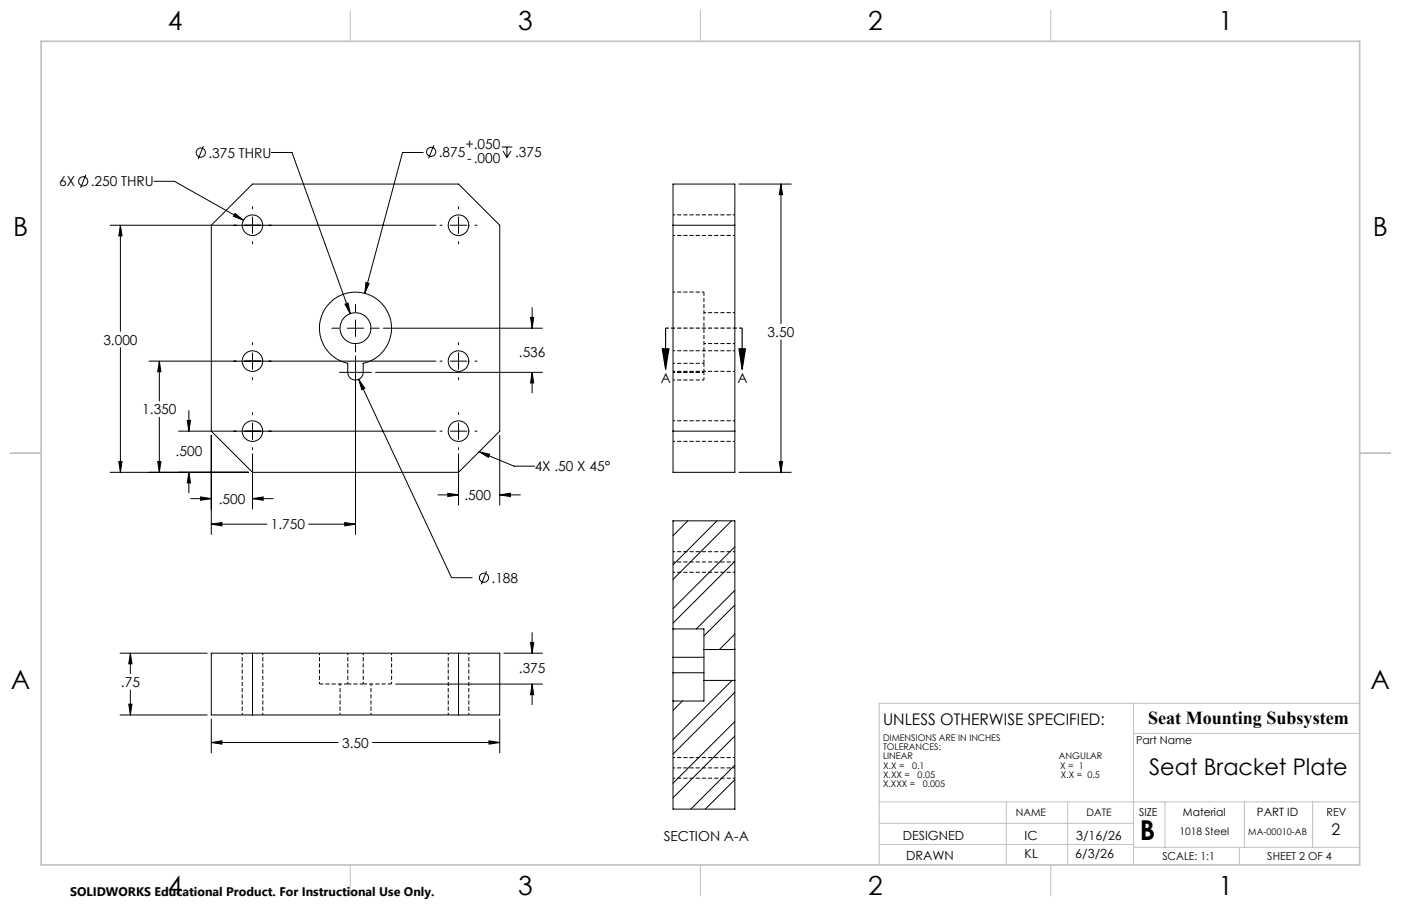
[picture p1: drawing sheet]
<svg xmlns="http://www.w3.org/2000/svg" width="432mm" height="279mm" viewBox="0 0 432 279" stroke-linecap="round" stroke-linejoin="round" font-family="sans-serif">
<g fill="none" stroke="#000" stroke-width=".31">
<path d="M26.5 53.9l-1.7 4M47.4 55.9h6.4l21.2 12M62.7 45l-1.6 4.1M83.6 47h6.4l17.9 49.7M130.4 47h-6.3l-11.7 43.5M133.7 44.8l-1.6 4.1M154.7 45.3h3.2M155 46.6l1.2 1.9M156.2 45.3v3.2M157.5 46.6l-1.3 1.9M207.4 56.8h19.1v88.9h-19.1zM227.8 56.8h16.1"/>
<path d="M240.7 56.8l.5 3.2h-1zM240.7 56.8v43M33.9 69.5h100.4M37.1 69.5l.5 3.2h-1zM37.1 69.5v32.7M65.1 69.5l12.7-12.7h63.5l12.7 12.7v63.5l-12.7 12.7h-63.5l-12.7-12.7zM72.4 65.8l2.6 2.1-3.1-1.2zM77.8 63.7v.7M77.8 66.9v5.1M77.8 74.5v.7M135.6 69.5h.6M138.8 69.5h5.1"/>
<path d="M141.3 63.7v.7M141.3 66.9v5.1M141.3 74.5v.7M146.4 69.5h.6M207.4 69.5h19.1M101.6 93.5a11.1 11.1 0 0 1 17.7 2.3 11.1 11.1 0 0 1-7.4 16.2v2.8a2.38 2.38 0 0 1-2.3 2.4 2.38 2.38 0 0 1-2.4-2.4v-2.8a11.1 11.1 0 0 1-5.6-18.5zM106.3 93.8l1-.3 .6 3.2zM109.6 93.9v2.2M109.6 98.7v5.1M112.8 87.1l1 .3-1.4 3.1zM163.5 97.9h1l-.5 3.3zM164 94.9v6.3"/>
<path d="M37.1 107.2v38.5M45.9 111.4h88.4M49.1 111.4l.5 3.3h-1zM49.1 111.4v12.2M77.8 105.7v.6M77.8 108.8v5.1M77.8 116.5v.6M102.3 101.2h2.2M104.6 114.8h9.9M107 101.2h5.1M109.6 106.3v2.2M109.6 109.8v55"/>
<path d="M110.6 117l1.8 2.8-.9 .4zM110.6 117l28.6 61.2h6.3M114.7 101.2h2.2M115.7 114.8h51.5M118.1 101.2h49.1M135.6 111.4h.6M138.8 111.4h5.1M141.3 105.7v.6M141.3 108.8v5.1M141.3 116.5v.6M146.4 111.4h.6M164 114.8l.5 3.3h-1z"/>
<path d="M164 114.8v6.4M240.7 104.8v40.9M49.1 128.7v17M55 133h79.3M57.7 129.6h1l-.5 3.4zM58.2 126.6v6.4M65.1 134.2v30.6M77.8 127.2v.7M77.8 130.4v5.1M77.8 138v.7M77.8 139.9v17.1M135.6 133h.6"/>
<path d="M138.8 133h5.1M141.3 127.2v.7M141.3 130.4v5.1M141.3 138v.7M141.3 139.9v15.9M146.4 133h.6M147.7 139.3l3.2 .8-.4 .9zM147.7 139.3l10.7 4.5h6.4M154 134.2v21.6M207.4 133h19.1M33.9 145.7h42.7M36.6 142.3h1l-.5 3.4z"/>
<path d="M48.6 142.3h1l-.5 3.4zM58.2 145.7l.5 3.2h-1zM58.2 145.7v6.3M58.8 153.8h6.3M61.8 153.2l3.3 .6-3.3 .5zM77.8 153.8l3.3-.6v1.1zM77.8 153.8h6.4M135 152.6h6.3M138 152.1l3.3 .5-3.3 .5zM154 152.6l3.3-.5v1zM154 152.6h6.4M227.8 145.7h16.1"/>
<path d="M240.2 142.3h1l-.5 3.4zM65.1 161.6l3.3-.5v1.1zM65.1 161.6h17.1M95.1 161.6h14.5M106.3 161.1l3.3 .5-3.3 .6zM150 176.1l-1.7 4.1M207.5 160.6l-.1 .1M212 160.6l-4.6 4.6M221 160.6l-13.6 13.6M225.5 160.6l-18.1 18.1M226.5 168.6l-19.1 19.1M226.5 173.1l-19.1 19.1"/>
<path d="M163.5 198.1h1l-.5 3.3zM164 195.1v6.3M207.4 194v8.7M207.4 194v-33.4h19.1v39.7M207.4 194h9.6v6.3M226.5 182.1l-11.9 11.9M226.5 195.5l-4.8 4.8M226.5 186.6l-9.5 9.5M37 201.4h26.9M39.7 217.2h1l-.5 3.3zM40.2 201.4l.5 3.3h-1zM40.2 201.4v6.4"/>
<path d="M40.2 212.8v7.7M65.1 201.4h88.9v19.1h-88.9zM77.8 201.4v19.1M122 211h45.2M141.3 201.4v19.1M155.3 201.4h11.9M164 211l.5 3.2h-1zM164 211v6.3M207.4 207.5v8.7M207.4 202.7v4.8M207.4 202.7h9.6M207.4 207.5h9.6"/>
<path d="M210.3 216.2l-2.9 2.9M217 200.3v9.5M217 200.3h9.5M217 209.8v6.4h-9.6M217 209.8h9.5M225.6 209.8l-18.2 18.3M226.5 200.3v9.5M226.5 209.8v39.7h-19.1v-33.3M226.5 200l-.3 .3M226.5 213.5l-19.1 19.1M37 220.5h26.9M65.1 229l3.3-.5v1z"/>
<path d="M65.1 221.8v10.4M65.1 229h39.1M114.8 229h39.2M150.7 228.5l3.3 .5-3.3 .5zM154 221.8v10.4M226.5 222.5l-19.1 19M226.5 236l-13.6 13.5M226.5 227l-19.1 19M226.5 249.4l-.1 .1M226.5 240.5l-9.1 9"/>
<circle cx="25.6" cy="55.9" r="1.41"/>
<circle cx="61.9" cy="47.1" r="1.42"/>
<circle cx="132.9" cy="46.8" r="1.41"/>
<circle cx="77.8" cy="69.4" r="3.2"/>
<circle cx="141.3" cy="69.4" r="3.2"/>
<circle cx="77.8" cy="111.4" r="3.2"/>
<circle cx="109.6" cy="101.2" r="4.8"/>
<circle cx="141.3" cy="111.4" r="3.2"/>
<circle cx="77.8" cy="132.9" r="3.2"/>
<circle cx="141.3" cy="132.9" r="3.2"/>
<circle cx="149.2" cy="178.2" r="1.41"/>
</g>
<g fill="none" stroke="#000" stroke-width=".31" stroke-dasharray="1.3 .6" stroke-dashoffset=".6" stroke-linecap="butt">
<path d="M207.4 72.6h19.1M226.5 66.3h-19.1M217 90.1h-9.6M226.5 96.4h-9.5M207.4 112h9.6M207.4 114.8h9.6M207.4 114.5h19.1M207.4 117.2h9.6M217 105.9h9.5M226.5 108.2h-19.1M207.4 136.1h19.1M226.5 129.8h-19.1"/>
<path d="M207.4 173.3h19.1M207.4 176.5h19.1M226.5 170.1h-19.1M74.7 201.4v19.1M98.5 201.4v9.5M104.8 210.9v9.6M107.2 201.4v9.5M112 201.4v9.5M120.7 210.9v-9.5M138.2 201.4v19.1M81 220.5v-19.1M114.3 220.5v-9.6"/>
<path d="M144.5 220.5v-19.1M207.4 240h19.1M226.5 236.8h-19.1M226.5 233.6h-19.1"/>
</g>
<path d="M217 112v2.8M107.2 210.9h4.8" fill="none" stroke="#000" stroke-width=".31" stroke-dasharray="1.3 .6" stroke-dashoffset=".2" stroke-linecap="butt"/>
<path d="M217 112v-21.9M98.5 210.9h8.7M112 210.9h8.7" fill="none" stroke="#000" stroke-width=".31" stroke-dasharray="1.3 .6" stroke-dashoffset=".1" stroke-linecap="butt"/>
<path d="M217 117.2v-2.4" fill="none" stroke="#000" stroke-width=".31" stroke-dasharray="1.3 .6" stroke-dashoffset=".4" stroke-linecap="butt"/>
<path d="M204.1 107.6h2.1l-1.1 6.3zM205.1 101.2v12.7M227.8 107.6h2l-1.1 6.3zM228.7 101.2v12.7" fill="none" stroke="#000" stroke-width=".35"/>
<path d="M228.8 101.2h-23.7" fill="none" stroke="#000" stroke-width=".35" stroke-dasharray="1.3 .6" stroke-dashoffset=".3" stroke-linecap="butt"/>
<g fill="none" stroke="#c0c0c0" stroke-width=".31">
<path d="M107.9 3.2v9.5M215.9 3.2v9.5M323.8 3.2v9.5M3.1 139.7h9.6M419.1 139.7h9.5M349.4 216.9v49.8M419.1 216.9h-148.1v49.8M349.4 226.2h69.7M271 247.3h148.1M271 253.9h78.4M310.2 247.3v19.4M329.1 247.3v19.4"/>
<path d="M359.1 247.3v14M383.5 247.3v14M404.6 247.3v14M107.9 266.7v9.6M215.9 266.7v9.6M271 260.4h78.4M323.8 266.7v9.6M349.4 261.3h69.7M382 261.3v5.4"/>
</g>
<path d="M12.7 12.7h406.4v254h-406.4z" fill="none" stroke="#c0c0c0" stroke-width=".5"/>
<g fill="#000">
<path d="M227.8 107.6h2l-1.1 6.3zM204.1 107.6h2.1l-1.1 6.3z"/>
<path d="M65.1 161.6l3.3-.5v1.1zM106.3 161.1l3.3 .5-3.3 .6zM77.8 153.8l3.3-.6v1.1zM61.8 153.2l3.3 .6-3.3 .5zM147.7 139.3l3.2 .8-.4 .9zM110.6 117l.9 3.2 .9-.4zM163.5 97.9h1l-.5 3.3zM164 114.8l.5 3.3h-1zM36.6 142.3h1l-.5 3.4zM37.1 69.5l.5 3.2h-1zM48.6 142.3h1l-.5 3.4zM49.1 111.4l.5 3.3h-1zM57.7 129.6h1l-.5 3.4zM58.2 145.7l.5 3.2h-1zM72.4 65.8l-.5 .9 3.1 1.2zM112.8 87.1l-.4 3.4 1.4-3.1zM106.3 93.8l1.6 2.9-.6-3.2zM138 152.1l3.3 .5-3.3 .5zM154 152.6l3.3-.5v1zM39.7 217.2h1l-.5 3.3zM40.2 201.4l.5 3.3h-1zM163.5 198.1h1l-.5 3.3zM164 211l.5 3.2h-1zM65.1 229l3.3-.5v1zM150.7 228.5l3.3 .5-3.3 .5zM240.7 56.8l.5 3.2h-1zM240.2 142.3h1l-.5 3.4z"/>
</g>
<text font-size="8.5" x="351.3" y="259">B</text>
<g font-size="8.1">
<text x="51.7" y="9.3">4</text>
<text x="159.7" y="9.3">3</text>
<text x="267.6" y="9.3">2</text>
<text x="375.6" y="9.3">1</text>
<text x="4" y="72.8">B</text>
<text x="423.1" y="72.8">B</text>
<text x="3.3" y="212.5">A</text>
<text x="422.4" y="212.5">A</text>
<text x="51.7" y="276">4</text>
<text x="159.7" y="276">3</text>
<text x="267.6" y="276">2</text>
<text x="375.6" y="276">1</text>
</g>
<text font-size="7.1" x="354.1" y="239.1">Seat Bracket Plate</text>
<text font-size="5.6" x="353.8" y="223.3">Seat Mounting Subsystem</text>
<g font-size="4.9">
<text x="272.2" y="223.4">UNLESS OTHERWISE SPECIFIED:</text>
<text x="410.4" y="257.6">2</text>
</g>
<g font-size="4.2">
<text x="143.4" y="46.1">+.050</text>
<text x="64.2" y="48.6">.375 THRU</text>
<text x="135.2" y="48.4">.875</text>
<text x="144" y="50.2">-.000</text>
<text x="158.8" y="48.4">.375</text>
<text x="18.3" y="57.5">6X</text>
<text x="28" y="57.5">.250 THRU</text>
<text x="31.8" y="106.3">3.000</text>
<text x="236.6" y="103.9">3.50</text>
<text x="159.9" y="110.1">.536</text>
<text x="203.7" y="118.2">A</text>
<text x="227.3" y="118.2">A</text>
<text x="43.8" y="127.8">1.350</text>
<text x="54.1" y="140.7">.500</text>
<text x="164.8" y="145.3">4X .50 X 45°</text>
<text x="67.4" y="155.3">.500</text>
<text x="143.1" y="154.2">.500</text>
<text x="83.4" y="163.2">1.750</text>
<text x="151.5" y="179.7">.188</text>
<text x="159.9" y="207.4">.375</text>
<text x="37.3" y="211.8">.75</text>
<text x="105.4" y="230.6">3.50</text>
<text x="204.6" y="259.2">SECTION A-A</text>
</g>
<g font-size="3.9">
<text x="278.2" y="259.1">DESIGNED</text>
<text x="315.8" y="259.1">IC</text>
<text x="331.7" y="259.1">3/16/26</text>
<text x="279.3" y="265.2">DRAWN</text>
<text x="315.8" y="264.7">KL</text>
<text x="331.4" y="264.7">6/3/26</text>
</g>
<text font-size="3.8" x="21.6" y="276.3">SOLIDWORKS Educational Product. For Instructional Use Only.</text>
<text font-size="3.5" x="387.4" y="251.8">PART ID</text>
<g font-size="3.4">
<text x="350.2" y="229.5">Part Name</text>
<text x="351.1" y="251.6">SIZE</text>
<text x="364.6" y="251.6">Material</text>
<text x="408.9" y="251.7">REV</text>
<text x="358.3" y="265.2">SCALE: 1:1</text>
<text x="390.6" y="265.2">SHEET 2 OF 4</text>
</g>
<g font-size="3.2">
<text x="313.1" y="251.6">NAME</text>
<text x="334.8" y="251.6">DATE</text>
<text x="363.5" y="257.6">1018 Steel</text>
</g>
<g font-size="2.8">
<text x="272.2" y="228.6">DIMENSIONS ARE IN INCHES</text>
<text x="272.2" y="231.4">TOLERANCES:</text>
<text x="272.2" y="234.2">LINEAR</text>
<text x="272.2" y="237">X.X =</text>
<text x="272.2" y="239.8">X.XX =</text>
<text x="281.1" y="237">0.1</text>
<text x="282.8" y="239.8">0.05</text>
<text x="326.3" y="234.2">ANGULAR</text>
<text x="326.8" y="237">X = 1</text>
<text x="327" y="239.8">X.X = 0.5</text>
<text x="272.2" y="242.7">X.XXX =</text>
<text x="284.4" y="242.7">0.005</text>
<text x="384.7" y="257.6">MA-00010-AB</text>
</g>
</svg>
